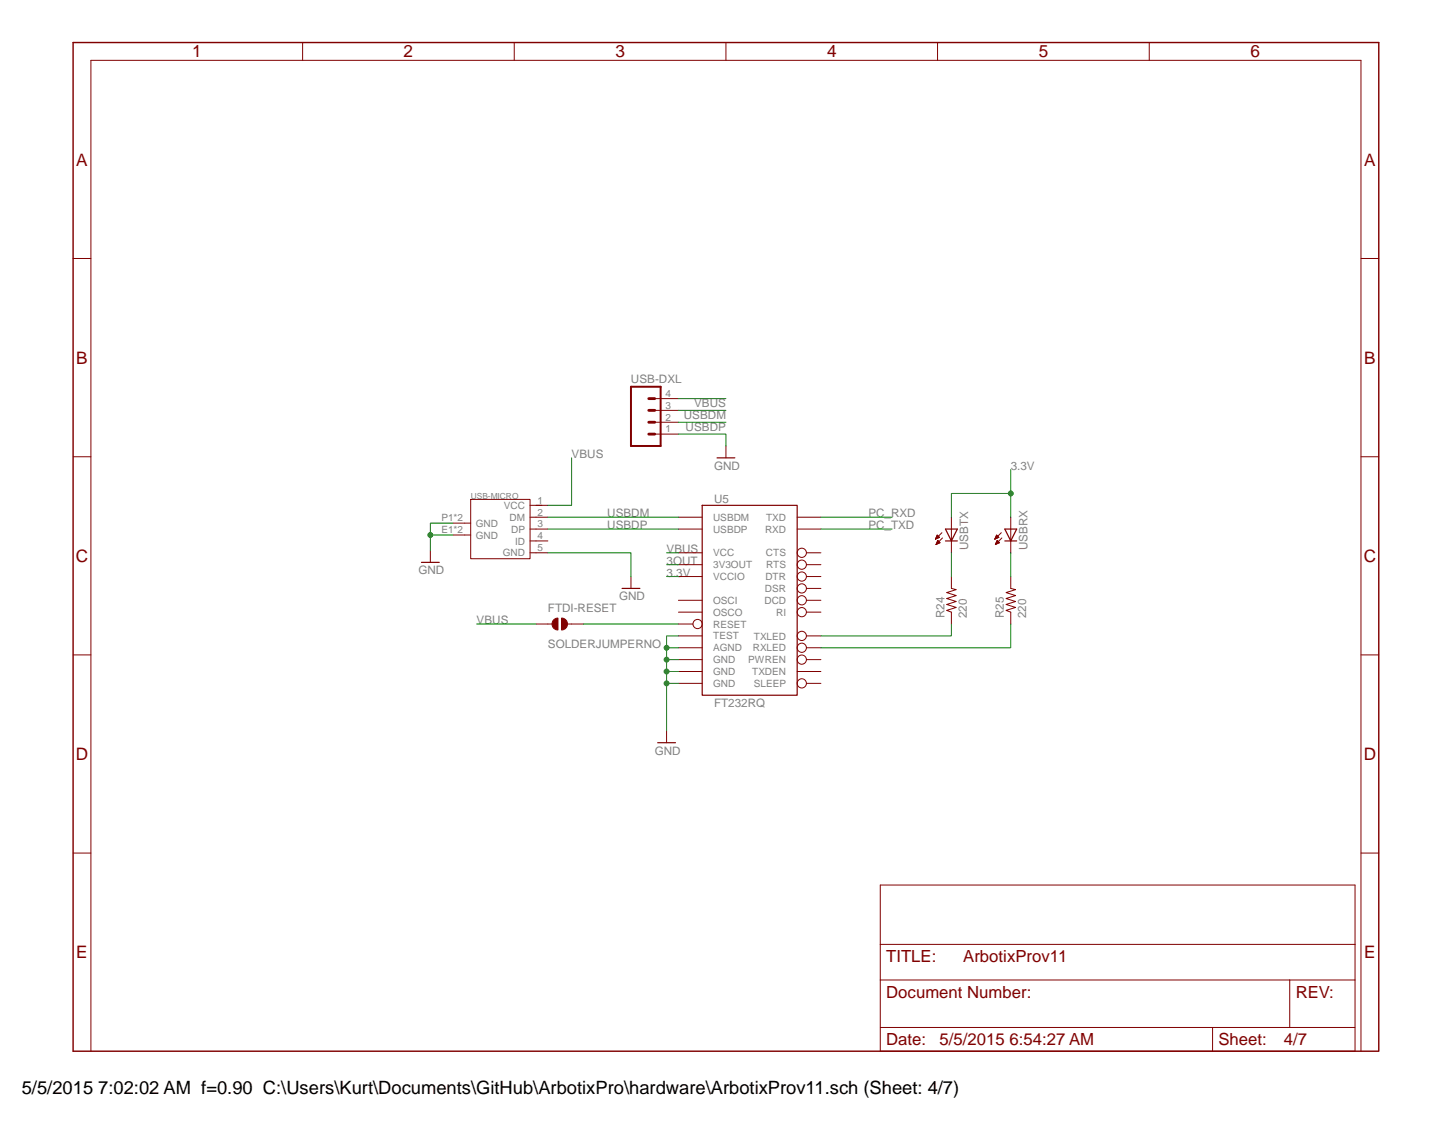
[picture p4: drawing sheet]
<svg xmlns="http://www.w3.org/2000/svg" width="279mm" height="216mm" viewBox="0 0 279 216" stroke-linecap="round" stroke-linejoin="round" font-family="sans-serif">
<g fill="none" stroke="#800000" stroke-width=".19">
<path d="M90.6 96.2h11.5v11.4h-11.5zM102.1 97.3h3.4M102.1 99.6h3.4M130.6 99.6h4.6M153.5 99.6h4.6M82.9 106v2.3M87.2 103h3.4M87.2 100.8h3.4M102.1 101.9h3.4M102.1 104.2h3.4M102.1 106.5h3.4M121.5 111v2.3"/>
<path d="M130.6 101.9h4.6M130.6 106.5h4.6M130.6 115.6h4.6M130.6 117.9h4.6M130.6 108.8h4.6M130.6 111h4.6M153.5 101.9h4.6M155.3 106.5h2.8M155.3 115.6h2.8M155.3 117.9h2.8M155.3 113.3h2.8M155.3 108.8h2.8"/>
<path d="M155.3 111h2.8M130.6 120.2h2.8M130.6 127h4.6M130.6 129.3h4.6M130.6 131.6h4.6M130.6 124.8h4.6M130.6 122.5h4.6M153.5 129.3h4.6M155.3 127h2.8M155.3 131.6h2.8M155.3 124.8h2.8M155.3 122.5h2.8"/>
<path d="M128.4 140.8v2.2"/>
<circle cx="154.4" cy="113.3" r=".89"/>
<circle cx="154.4" cy="108.8" r=".89"/>
<circle cx="154.4" cy="117.9" r=".89"/>
<circle cx="154.4" cy="106.5" r=".89"/>
<circle cx="154.4" cy="115.6" r=".89"/>
<circle cx="154.4" cy="111" r=".89"/>
<circle cx="134.3" cy="120.2" r=".89"/>
<circle cx="154.4" cy="127" r=".89"/>
<circle cx="154.4" cy="124.8" r=".89"/>
<circle cx="154.4" cy="122.5" r=".89"/>
<circle cx="154.4" cy="131.6" r=".89"/>
</g>
<path d="M135.2 97.3h18.3v36.6h-18.3zM81.2 108.3h3.4M119.8 113.3h3.4M126.6 143h3.5" fill="none" stroke="#800000" stroke-width=".23"/>
<path d="M108.1 119a1.14 1.14 0 0 1 1.2 1.2 1.14 1.14 0 0 1-1.2 1.1z" fill-rule="evenodd" fill="#800000"/>
<path d="M108.1 119a1.14 1.14 0 0 1 1.2 1.2 1.14 1.14 0 0 1-1.2 1.1z" fill="none" stroke="#800000" stroke-width=".19"/>
<path d="M106.8 119.2l.6-.2v2.3a1.15 1.15 0 0 1-1.1-.8 1.15 1.15 0 0 1 .5-1.3z" fill-rule="evenodd" fill="#800000"/>
<g fill="none" stroke="#800000" stroke-width=".19">
<path d="M58.3 8.2v3.4M99 8.2v3.4M139.8 8.2v3.4M180.5 8.2v3.4M221.3 8.2v3.4M14.1 49.8h3.4M262.1 49.8h3.4M126.1 79h4.5M126.1 76.8h4.5M14.1 88h3.4M126.1 83.6h4.5M126.1 81.3h4.5"/>
<path d="M139.8 85.9v2.3M183.2 99.6v6.9M194.6 99.6v6.9M262.1 88h3.4M106.8 119.2l.6-.2v2.3a1.15 1.15 0 0 1-1.1-.8 1.15 1.15 0 0 1 .5-1.3zM180.1 103.8h.1M180.2 103.7h.2M180.2 103.6h.5M180.3 103.5h.6M180.3 104.8h.2M180.3 104.7h.4M180.3 103.4h.5"/>
<path d="M180.4 104.6h.6M180.4 103.3h.3M180.4 104.5h.6M180.4 103.2h.2M180.4 103.1h.1M180.5 104.4h.3M180.5 103l.4 .5-.8 .3zM180.5 104.2h.2M180.6 104.1h.1M180.6 104.1l.4 .4-.8 .4zM181.4 102.6l-1.3 1.2M181.5 103.6l-1.3 1.3"/>
<path d="M183.2 111v2.3l.9 .3-1.8 .5 1.8 .6-1.8 .6 1.8 .5-1.8 .6 1.8 .6-1.8 .6 .9 .3v2.3M191.6 103.8h.1M191.6 103.7h.2M191.6 103.6h.5M191.7 103.5h.6M191.7 104.8h.2M191.7 103.4h.6M191.7 104.7h.5M191.8 103.3h.4M191.8 104.6h.6M191.8 103.2h.2M191.8 104.5h.6"/>
<path d="M191.9 103.1h.1M191.9 104.4h.4M191.9 103l.4 .5-.7 .3zM191.9 104.2h.3M192 104.1h.1M192 104.1l.5 .4-.8 .4zM192.8 102.6l-1.2 1.2M192.9 103.6l-1.2 1.3M194.6 111v2.3l1 .3-1.9 .5 1.9 .6-1.9 .6 1.9 .5-1.9 .6 1.9 .6-1.9 .6 .9 .3v2.3M14.1 126.1h3.4M103.2 120.2h3.1M109.3 120.2h3.1"/>
<path d="M262.1 126.1h3.4M14.1 164.3h3.4M262.1 164.3h3.4M169.5 188.7h91.4M169.5 197.9v-27.4h91.4v27.4M169.5 181.9h91.4M233.5 197.9v4.6M233.5 197.9h14.8M248.3 197.9h12.6v4.6h-91.4v-4.6h64M248.3 188.7v9.2M17.5 202.5v-190.9h244.6v190.9"/>
</g>
<path d="M121.5 74.5h5.7v11.4h-5.7z" fill="none" stroke="#800000" stroke-width=".38"/>
<path d="M124.9 79h1.2M124.9 76.8h1.2M124.9 81.3h1.2M124.9 83.6h1.2" fill="none" stroke="#800000" stroke-width=".55"/>
<path d="M138.1 88.2h3.4M182.1 101.9h2.2l-1.1 2.3zM182.1 104.2h2.2M193.5 101.9h2.3l-1.2 2.3zM193.5 104.2h2.3" fill="none" stroke="#800000" stroke-width=".23"/>
<path d="M14.1 8.2h251.4v194.3h-251.4z" fill="none" stroke="#800000" stroke-width=".28"/>
<path d="M130.6 79h9.2M105.5 99.6h25.1M130.6 81.3h9.2M82.9 103h4.3M87.2 100.8h-4.3v5.2M105.5 101.9h25.1" fill="none" stroke="#008000" stroke-width=".19"/>
<circle cx="82.9" cy="103" r=".46" fill="#008000"/>
<g fill="none" stroke="#008000" stroke-width=".19">
<path d="M105.5 106.5h16v4.5M128.4 129.3h2.2M128.4 131.6h2.2M130.6 127h-2.2v13.8"/>
<circle cx="82.9" cy="103" r=".46"/>
</g>
<circle cx="128.4" cy="129.3" r=".46" fill="#008000"/>
<circle cx="128.4" cy="129.3" r=".46" fill="none" stroke="#008000" stroke-width=".19"/>
<circle cx="128.4" cy="131.6" r=".46" fill="#008000"/>
<g fill="none" stroke="#008000" stroke-width=".19">
<path d="M130.6 122.5h-2.2v2.3"/>
<circle cx="128.4" cy="131.6" r=".46"/>
</g>
<circle cx="128.4" cy="127" r=".46" fill="#008000"/>
<g fill="none" stroke="#008000" stroke-width=".19">
<path d="M130.6 124.8h-2.2v2.2"/>
<circle cx="128.4" cy="127" r=".46"/>
</g>
<circle cx="128.4" cy="124.8" r=".46" fill="#008000"/>
<g fill="none" stroke="#008000" stroke-width=".19">
<path d="M130.6 76.8h9.2M110.1 88.2v9.1h-4.6M130.6 83.6h9.2v2.3M194.6 90.5v4.5h-11.4v4.6M194.6 95v4.6M128.4 108.8h2.2M128.4 106.5h2.2M128.4 111h2.2M91.8 120.2h11.4M112.4 120.2h18.2"/>
<circle cx="128.4" cy="124.8" r=".46"/>
</g>
<circle cx="194.6" cy="95" r=".46" fill="#008000"/>
<g fill="none" stroke="#008000" stroke-width=".19">
<path d="M158.1 99.6h13.7M158.1 101.9h13.7M183.2 106.5v4.5M194.6 106.5v4.5M183.2 120.2v2.3h-25.1M194.6 120.2v4.6h-36.5"/>
<circle cx="194.6" cy="95" r=".46"/>
</g>
<text font-size="3.5" x="4.2" y="210.7">5/5/2015 7:02:02 AM f=0.90 C:\Users\Kurt\Documents\GitHub\ArbotixPro\hardware\ArbotixProv11.sch (Sheet: 4/7)</text>
<g font-size="3.3" fill="#800000">
<text x="37" y="11.1">1</text>
<text x="77.7" y="11.1">2</text>
<text x="118.5" y="11.1">3</text>
<text x="159.3" y="11.1">4</text>
<text x="200" y="11.1">5</text>
<text x="240.8" y="11.1">6</text>
<text x="14.7" y="31.9">A</text>
<text x="262.7" y="31.9">A</text>
<text x="14.7" y="70">B</text>
<text x="262.7" y="70">B</text>
<text x="14.6" y="108.2">C</text>
<text x="262.6" y="108.2">C</text>
<text x="14.6" y="146.4">D</text>
<text x="262.6" y="146.4">D</text>
<text x="14.7" y="184.5">E</text>
<text x="262.7" y="184.5">E</text>
</g>
<g font-size="3.2" fill="#800000">
<text x="170.6" y="185.3">TITLE:</text>
<text x="185.5" y="185.3">ArbotixProv11</text>
<text x="170.6" y="192.2">Document Number:</text>
<text x="249.5" y="192.2">REV:</text>
<text x="170.6" y="201.3">Date:</text>
<text x="180.9" y="201.3">5/5/2015 6:54:27 AM</text>
<text x="234.6" y="201.3">Sheet:</text>
<text x="247.2" y="201.3">4/7</text>
</g>
<g font-size="2.2" fill="#808080">
<text x="121.5" y="73.8">USB-DXL</text>
<text x="131.7" y="80.7">USBDM</text>
<text x="132" y="82.9">USBDP</text>
<text x="133.6" y="78.4">VBUS</text>
<text x="110.1" y="88.2">VBUS</text>
<text x="137.5" y="90.5">GND</text>
<text x="194.6" y="90.5">3.3V</text>
<text x="116.9" y="99.6">USBDM</text>
<text x="116.9" y="101.9">USBDP</text>
<text x="137.5" y="96.9">U5</text>
<text x="167.2" y="99.6">PC_RXD</text>
<text x="167.2" y="101.9">PC_TXD</text>
<text x="128.4" y="106.5">VBUS</text>
<text x="186.4" y="106" transform="rotate(-90 186.4 106)">USBTX</text>
<text x="197.8" y="106" transform="rotate(-90 197.8 106)">USBRX</text>
<text x="80.6" y="110.6">GND</text>
<text x="128.4" y="111">3.3V</text>
<text x="128.4" y="108.8">3OUT</text>
<text x="105.5" y="117.9">FTDI-RESET</text>
<text x="119.2" y="115.6">GND</text>
<text x="181.9" y="119" transform="rotate(-90 181.9 119)">R24</text>
<text x="186.2" y="119" transform="rotate(-90 186.2 119)">220</text>
<text x="193.3" y="119" transform="rotate(-90 193.3 119)">R25</text>
<text x="197.6" y="119" transform="rotate(-90 197.6 119)">220</text>
<text x="91.8" y="120.2">VBUS</text>
<text x="105.5" y="124.8">SOLDERJUMPERNO</text>
<text x="137.5" y="136.2">FT232RQ</text>
<text x="126.1" y="145.3">GND</text>
</g>
<g font-size="1.9" fill="#808080">
<text x="128.2" y="76.4">4</text>
<text x="128.2" y="83.3">1</text>
<text x="128.2" y="81">2</text>
<text x="128.2" y="78.7">3</text>
<text x="85" y="100.4">P1*2</text>
<text x="91.6" y="101.5">GND</text>
<text x="97" y="98">VCC</text>
<text x="98.1" y="100.3">DM</text>
<text x="103.5" y="97">1</text>
<text x="103.5" y="99.3">2</text>
<text x="103.5" y="101.6">3</text>
<text x="137.3" y="100.3">USBDM</text>
<text x="147.5" y="100.3">TXD</text>
<text x="85" y="102.7">E1*2</text>
<text x="91.6" y="103.7">GND</text>
<text x="96.8" y="107.2">GND</text>
<text x="98.4" y="102.6">DP</text>
<text x="99.2" y="104.9">ID</text>
<text x="103.5" y="103.9">4</text>
<text x="103.5" y="106.2">5</text>
<text x="137.3" y="102.6">USBDP</text>
<text x="137.3" y="107.2">VCC</text>
<text x="147.3" y="102.6">RXD</text>
<text x="147.5" y="107.2">CTS</text>
<text x="137.3" y="109.5">3V3OUT</text>
<text x="137.3" y="111.7">VCCIO</text>
<text x="147.4" y="111.7">DTR</text>
<text x="147.5" y="109.5">RTS</text>
<text x="137.3" y="116.3">OSCI</text>
<text x="137.3" y="118.6">OSCO</text>
<text x="147.2" y="116.3">DCD</text>
<text x="147.3" y="114">DSR</text>
<text x="149.5" y="118.6">RI</text>
<text x="137.3" y="125.4">AGND</text>
<text x="137.3" y="123.1">TEST</text>
<text x="137.3" y="120.9">RESET</text>
<text x="144.9" y="125.5">RXLED</text>
<text x="145.1" y="123.2">TXLED</text>
<text x="137.3" y="127.7">GND</text>
<text x="137.3" y="130">GND</text>
<text x="144.1" y="127.7">PWREN</text>
<text x="144.8" y="130">TXDEN</text>
<text x="137.3" y="132.3">GND</text>
<text x="145.1" y="132.3">SLEEP</text>
</g>
<text font-size="1.6" fill="#808080" x="90.6" y="96.2">USB-MICRO</text>
</svg>
